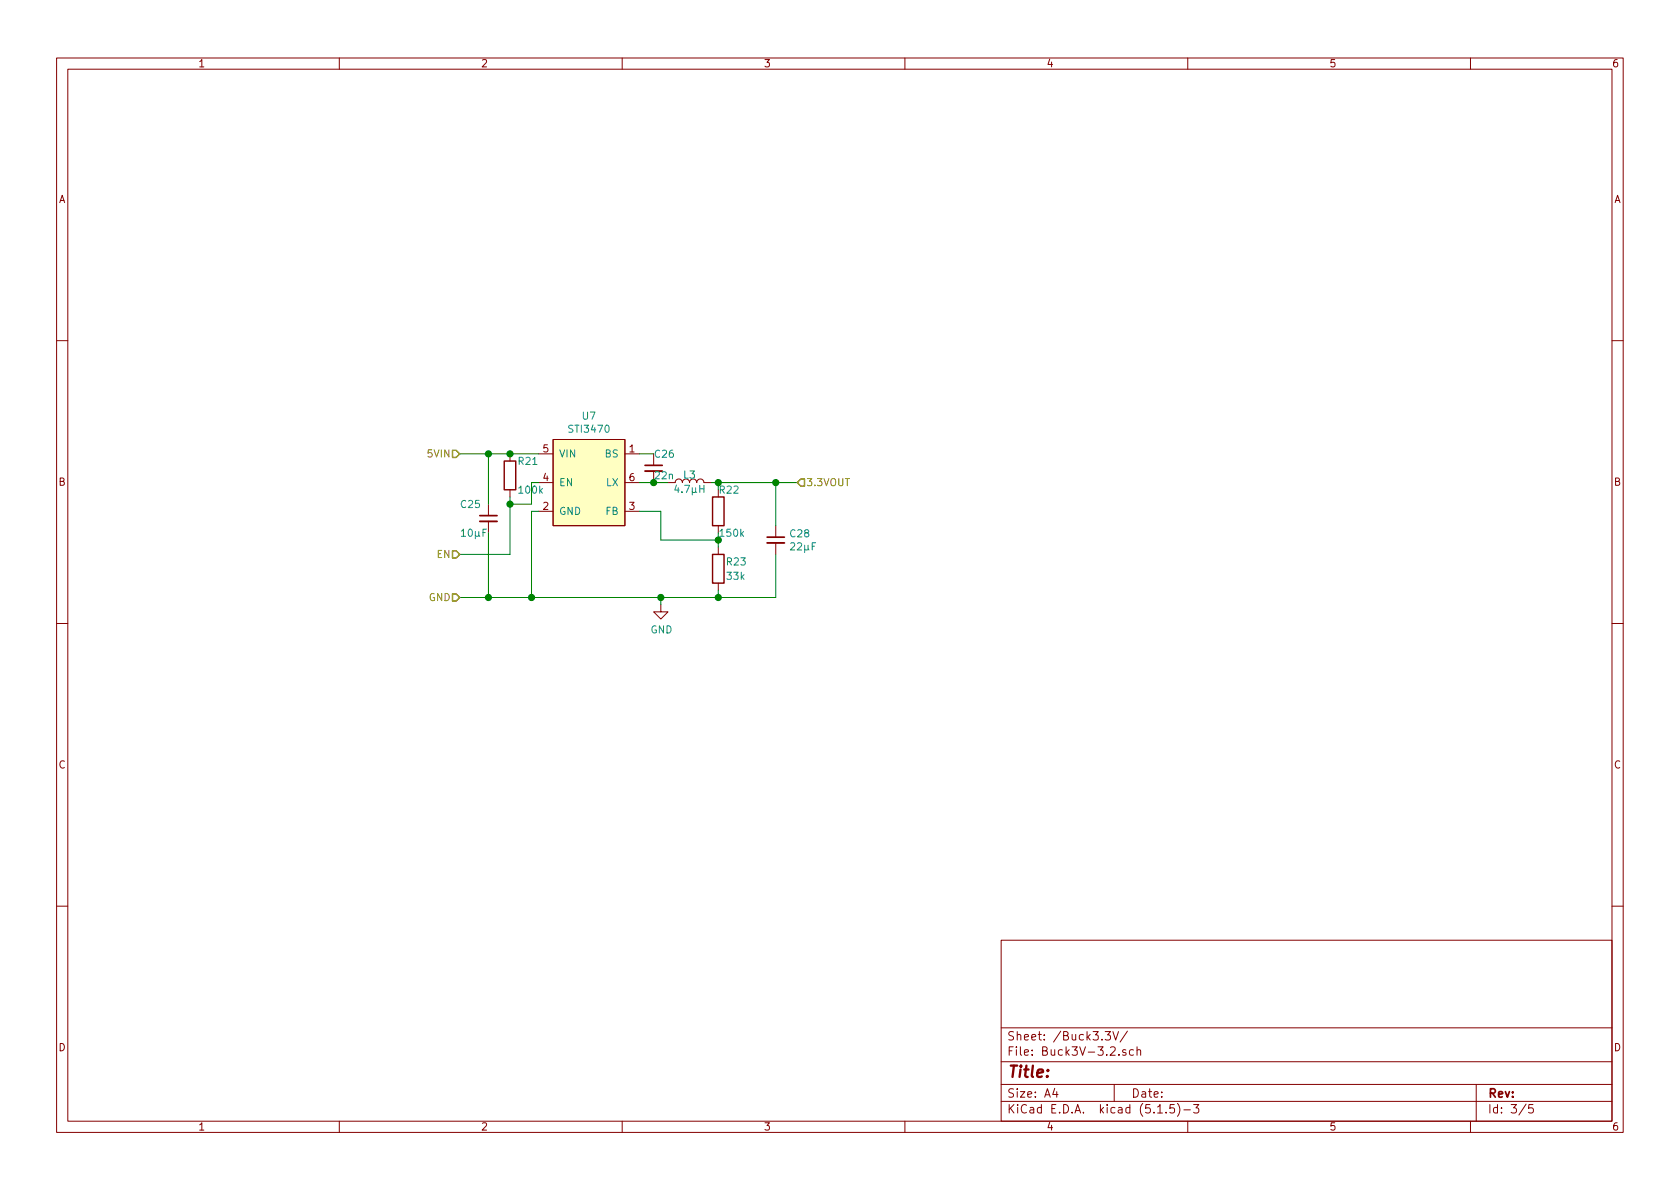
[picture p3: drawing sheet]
<svg xmlns="http://www.w3.org/2000/svg" width="297mm" height="210mm" viewBox="0 0 297 210" stroke-linecap="round" stroke-linejoin="round" font-family="sans-serif">
<g fill="none" stroke="#840000" stroke-width=".18">
<path d="M10 10.3h277v189.9h-277zM12 12.2h273v186.1h-273zM60 10.3v1.9M110 10.3v1.9M160 10.3v1.9M210 10.3v1.9M260 10.3v1.9M10 60.2h2M97.8 77.7h12.7v15.3h-12.7zM285 60.2h2M86.4 89.1v2.1M86.4 92.2v2"/>
<path d="M90.2 80.3v1.2M90.2 86.6v1.3M95.2 85.3h2.6M95.2 80.3h2.6M95.2 90.4h2.6M110.5 85.3h2.5M110.5 80.3h2.5M110.5 90.4h2.5M115.6 80.3v2M118.1 85.3h1.3a.63 .63 0 0 1 .6-.6 .63 .63 0 0 1 .6 .6 .63 .63 0 0 1 .7-.6 .63 .63 0 0 1 .6 .6 .63 .63 0 0 1 .7-.6 .63 .63 0 0 1 .6 .6 .63 .63 0 0 1 .6-.6 .63 .63 0 0 1 .7 .6h1.2M127 93v1.2M127 96.8v1.2"/>
<path d="M137.2 93v2M137.2 96v2M10 110.3h2M116.8 106.9v1.3h1.3l-1.3 1.3-1.2-1.3h1.2M127 103.1v1.3M285 110.3h2M10 160.2h2M177 166.3h108v32h-108zM285 160.2h2M60 198.3v1.9M110 198.3v1.9M160 198.3v1.9"/>
<path d="M177 194.8h108M177 191.8h108M177 187.8h108M177 181.8h108M186.5 192.5l-.4 1h1M186.8 193v1M195.4 182.4h.9l-.5 .6 .5 .1v.7l-.2 .1-.7-.1M196.8 182.4l.5 1.5 .5-1.5M197 191.8v3M197.8 186.5v.1M199.1 185.7l-.4-.1-.2 .2 .1 .2 .5 .2v.3h-.6M199.3 182.3l-1.3 2"/>
<path d="M200.4 185.7l-.4-.1-.3 .3 .1 .6h.6M201 185.7l.3-.1 .3 .1 .1 .9M201 185.1v1.5M204.7 196.8h.8M206.2 196.7v.1M207.6 195.3h-.7l-.1 .7 .2-.1 .5 .1 .2 .2-.1 .5-.2 .1-.6-.1M208.2 195.1a1.71 1.71 0 0 1 0 2.3M209.3 196.3h1.2M210 198.3v1.9M211 195.3h1l-.5 .6 .4 .1v.7l-.2 .1-.7-.1M260 198.3v1.9M261 191.8v6.5"/>
<path d="M269.8 195.2l-1.2 2M271 195.3h-.7v.7l.2-.1 .5 .1 .1 .2-.1 .5-.2 .1-.5-.1"/>
</g>
<path d="M84.8 92.2h3.1M114 83.3h3.1M135.6 96h3.1" fill="none" stroke="#840000" stroke-width=".33"/>
<path d="M84.8 91.2h3.1M114 82.3h3.1M135.6 95h3.1" fill="none" stroke="#840000" stroke-width=".3"/>
<path d="M89.2 81.5h2v5.1h-2zM126 98h2v5.1h-2zM126 87.9h2v5.1h-2z" fill="none" stroke="#840000" stroke-width=".25"/>
<path d="M97.8 77.7h12.7v15.3h-12.7z" fill="#ffffc2" stroke="#ffffc2" stroke-width=".18"/>
<g fill="none" stroke="#008400" stroke-width=".18">
<path d="M81.3 80.3h13.9M86.4 80.3v8.8M86.4 94.2v11.5M90.2 87.9v10.1h-8.9M95.2 85.3h-1.2v3.8h-3.8M95.2 90.4h-1.2v15.3M113 85.3h2.6M113 80.3h2.6M113 90.4h3.8v5.1h10.2v1.3M125.7 85.3h15.3M127 85.3v1.3M137.2 98v7.7h-55.9"/>
<path d="M137.2 85.3v7.7M116.8 105.7v1.2M127 104.4v1.3"/>
</g>
<path d="M80 79.6h.6l.7 .7-.7 .6h-.6zM80 97.4h.6l.7 .6-.7 .7h-.6zM141.6 84.7h.6v1.3h-.6l-.6-.7zM80 105h.6l.7 .7-.7 .6h-.6z" fill="none" stroke="#848400" stroke-width=".25"/>
<g fill="#008400" stroke="#008400" stroke-width=".25">
<circle cx="127" cy="95.5" r=".51"/>
<circle cx="86.4" cy="80.3" r=".51"/>
<circle cx="86.4" cy="105.7" r=".51"/>
<circle cx="137.2" cy="85.3" r=".51"/>
<circle cx="127" cy="85.3" r=".51"/>
<circle cx="115.6" cy="85.3" r=".51"/>
<circle cx="90.2" cy="80.3" r=".51"/>
<circle cx="90.2" cy="89.1" r=".51"/>
<circle cx="94" cy="105.7" r=".51"/>
<circle cx="127" cy="105.7" r=".51"/>
<circle cx="116.8" cy="105.7" r=".51"/>
</g>
<text font-size="2.8" fill="#840000" x="178" y="190.5">Title:</text>
<g font-size="2.1" fill="#840000">
<text x="178" y="184">Sheet: /Buck3.3V/</text>
<text x="178" y="186.7">File: Buck3V-3.2.sch</text>
<text x="178" y="196.9">KiCad E.D.A. kicad (5.1.5)-3</text>
<text x="178" y="194.1">Size: A4</text>
<text x="200" y="194.1">Date:</text>
<text x="263" y="194.1">Rev:</text>
<text x="263" y="196.9">Id: 3/5</text>
</g>
<g font-size="1.8" fill="#840000">
<text x="35" y="11.9">1</text>
<text x="85" y="11.9">2</text>
<text x="135" y="11.9">3</text>
<text x="185" y="11.9">4</text>
<text x="235" y="11.9">5</text>
<text x="285" y="11.9">6</text>
<text x="10.4" y="35.9">A</text>
<text x="285.4" y="35.9">A</text>
<text x="96" y="80">5</text>
<text x="111.3" y="80">1</text>
<text x="10.4" y="85.9">B</text>
<text x="96" y="85.1">4</text>
<text x="111.3" y="85.1">6</text>
<text x="285.4" y="85.9">B</text>
<text x="96" y="90.2">2</text>
<text x="111.3" y="90.2">3</text>
<text x="10.4" y="135.9">C</text>
<text x="285.4" y="135.9">C</text>
<text x="10.4" y="185.9">D</text>
<text x="285.4" y="185.9">D</text>
<text x="35" y="199.9">1</text>
<text x="85" y="199.9">2</text>
<text x="135" y="199.9">3</text>
<text x="185" y="199.9">4</text>
<text x="235" y="199.9">5</text>
<text x="285" y="199.9">6</text>
</g>
<g font-size="1.8" fill="#008484">
<text x="100.8" y="76.5">STI3470</text>
<text x="103" y="74.2">U7</text>
<text x="91.7" y="82.2">R21</text>
<text x="98.8" y="80.9">VIN</text>
<text x="107" y="80.9">BS</text>
<text x="115.8" y="80.9">C26</text>
<text x="81.6" y="89.8">C25</text>
<text x="91.9" y="87.3">100k</text>
<text x="98.8" y="86">EN</text>
<text x="107.2" y="86">LX</text>
<text x="119.5" y="87.2">4.7µH</text>
<text x="120.9" y="84.6">L3</text>
<text x="127.3" y="87.3">R22</text>
<text x="81.7" y="94.9">10µF</text>
<text x="98.8" y="91.1">GND</text>
<text x="107.1" y="91.1">FB</text>
<text x="139.8" y="95">C28</text>
<text x="128.5" y="100">R23</text>
<text x="139.9" y="97.3">22µF</text>
<text x="128.6" y="102.5">33k</text>
<text x="115" y="112">GND</text>
</g>
<g font-size="1.8" fill="#848400">
<text x="75.8" y="80.9">5VIN</text>
<text x="142.5" y="86">3.3VOUT</text>
<text x="77.3" y="98.7">EN</text>
<text x="75.8" y="106.3">GND</text>
</g>
<g font-size="1.8" fill="#008400">
<text x="115.9" y="84.8">22n</text>
<text x="127.4" y="94.9">150k</text>
</g>
</svg>
